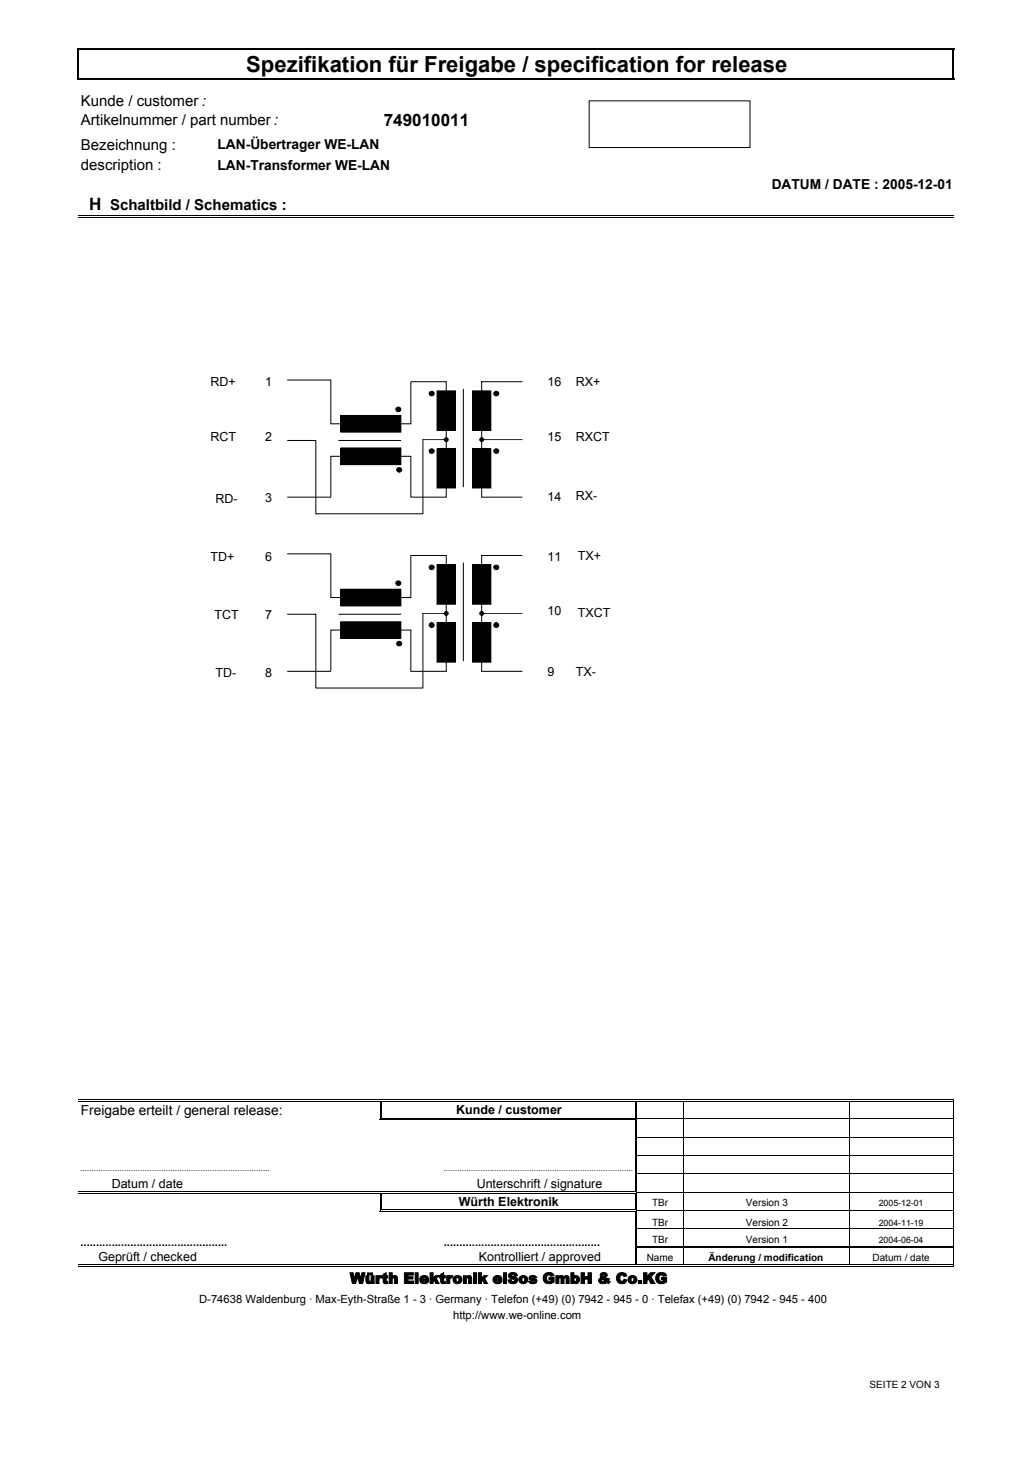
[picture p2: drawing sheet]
<svg xmlns="http://www.w3.org/2000/svg" width="210mm" height="297mm" viewBox="0 0 210 297" stroke-linecap="round" stroke-linejoin="round" font-family="sans-serif">
<g fill="#000">
<path d="M77.1 223.7h.2v.2h-.2zM77.1 223.4h.5v.1h-.5zM77.1 227.4h.5v.2h-.5zM77.1 227.1h.2v.5h-.2zM77.5 223.7h.1v.2h-.1zM77.5 227.1h.1v.1h-.1zM128.9 223.7h.2v.2h-.2zM128.9 227.4h.2v.2h-.2zM128.9 223.4h.6v.1h-.6zM128.9 227.1h.2v.1h-.2zM129.3 223.7h.2v.2h-.2zM129.3 227.1h.2v.5h-.2z"/>
<path d="M77.1 242.3h.2v.2h-.2zM77.1 242h.5v.1h-.5zM77.1 246h.5v.2h-.5zM77.1 245.7h.2v.5h-.2zM77.5 242.3h.1v.2h-.1zM77.5 245.7h.1v.2h-.1zM128.9 242.3h.2v.2h-.2zM128.9 256.9h.2v.1h-.2zM128.9 246h.2v.2h-.2zM128.9 242h.2v.1h-.2zM128.9 245.7h.2v.2h-.2zM128.9 257.2h.6v.2h-.6z"/>
<path d="M129.3 242h.2v.5h-.2zM129.3 245.7h.2v.5h-.2zM129.3 256.9h.2v.1h-.2z"/>
</g>
<g fill="none" stroke="#000" stroke-width=".2">
<path d="M15.9 43.8h177.9M15.9 44.1h177.9M15.9 223.4h61.2M15.9 223.8h61.2M77.2 223.9v3.2M77.6 223.9v3.2M77.6 223.4h51.3M77.6 223.8h51.3M77.6 227.2h51.5M77.6 227.5h51.3M129 223.9v3.2M129 227.6v14.4"/>
<path d="M129.4 223.9v3.2M129.4 227.6v14.4M129.5 223.4h64.1M129.5 223.8h64.1M129.5 227.3h64.3M129.5 231.1h64.3M129.5 234.8h64.3M129.5 238.5h64.3M138.9 223.9v29.3M172.6 223.9v29.3M193.7 223.4v29.8M15.9 242.1h61.2"/>
<path d="M15.9 242.4h61.2M15.9 257h113M15.9 257.3h113M77.2 242.5v3.2M77.6 242.5v3.2M77.6 242.1h51.5M77.6 242.4h51.3M77.6 245.8h51.5M77.6 246.1h51.3M129 242.5v3.2M129 246.2v10.7M129.4 242.5v3.2"/>
<path d="M129.4 246.2v10.7M129.5 257h64.1M129.5 257.3h64.1M129.5 242.2h64.3M129.5 246h64.3M129.5 249.7h64.3M138.9 253.6v3.3M172.6 253.6v3.3M193.7 253.6v3.8"/>
</g>
<path d="M15.9 9.8v6.4M16.1 10h177.8M16.1 16h177.8M193.7 10.2v6M129.5 253.4h64.3" fill="none" stroke="#000" stroke-width=".34"/>
<g fill="#fff">
<path d="M53.3 99.3h2.8v4h-2.8z"/>
<path d="M110.7 99.1h4.7v4h-4.7z"/>
</g>
<path d="M69.3 119.7h12.1v3.4h-12.1z" fill="#010101"/>
<path d="M69.3 119.7h12.1v3.4h-12.1zM67.2 121.4h16.3" fill="none" stroke="#010101" stroke-width=".2"/>
<path d="M69.3 126.3h12.1v3.4h-12.1z" fill="#010101"/>
<path d="M94.1 114.4v19.9M67.2 128h16.3M68.8 124.8h12.6M69.3 126.3h12.1v3.4h-12.1z" fill="none" stroke="#010101" stroke-width=".2"/>
<path d="M88.8 126.5h3.7v8h-3.7z" fill="#010101"/>
<path d="M88.8 126.5h3.7v8h-3.7zM90.7 124.6v11.8" fill="none" stroke="#010101" stroke-width=".2"/>
<path d="M88.8 114.7h3.7v8.1h-3.7z" fill="#010101"/>
<path d="M88.8 114.7h3.7v8.1h-3.7zM90.7 112.9v11.7" fill="none" stroke="#010101" stroke-width=".2"/>
<path d="M96 126.5h3.7v8h-3.7z" fill="#010101"/>
<path d="M96 126.5h3.7v8h-3.7zM97.9 124.6v11.8" fill="none" stroke="#010101" stroke-width=".2"/>
<path d="M96 114.7h3.7v8.1h-3.7z" fill="#010101"/>
<path d="M96 114.7h3.7v8.1h-3.7zM106.1 112.9h-8.2v11.7" fill="none" stroke="#010101" stroke-width=".2"/>
<path d="M97.8 124.6h8.4l-8.3 .1zM97.4 124.6a.5 .5 0 0 1 1 0 .5 .5 0 0 1-1 0z" fill="#010101"/>
<path d="M58.4 112.5h8.8v8.9M90.7 112.9h-7.2v8.5M58.4 136.4h8.8M67.2 128v8.2M83.5 128v8.4h7.2M97.9 136.4h8.2" fill="none" stroke="#010101" stroke-width=".2"/>
<circle cx="80.9" cy="118.5" r=".49" fill="#010101"/>
<circle cx="80.9" cy="118.5" r=".49" fill="none" stroke="#010101" stroke-width=".2"/>
<circle cx="81.1" cy="130.8" r=".49" fill="#010101"/>
<circle cx="81.1" cy="130.8" r=".49" fill="none" stroke="#010101" stroke-width=".2"/>
<circle cx="87.7" cy="115.3" r=".49" fill="#010101"/>
<circle cx="87.7" cy="115.3" r=".49" fill="none" stroke="#010101" stroke-width=".2"/>
<circle cx="87.7" cy="127" r=".5" fill="#010101"/>
<circle cx="87.7" cy="127" r=".5" fill="none" stroke="#010101" stroke-width=".2"/>
<circle cx="100.8" cy="115.3" r=".49" fill="#010101"/>
<circle cx="100.8" cy="115.3" r=".49" fill="none" stroke="#010101" stroke-width=".2"/>
<circle cx="100.8" cy="127" r=".5" fill="#010101"/>
<circle cx="100.8" cy="127" r=".5" fill="none" stroke="#010101" stroke-width=".2"/>
<path d="M85.9 124.6h4.9l-4.9 .1zM90.2 124.6a.5 .5 0 0 1 1 0 .5 .5 0 0 1-1 0z" fill="#010101"/>
<path d="M85.9 124.6v15.2h-21.7v-15h-5.8" fill="none" stroke="#010101" stroke-width=".2"/>
<path d="M69.3 84.4h12.1v3.4h-12.1z" fill="#010101"/>
<path d="M67.2 86.1h16.3M69.3 84.4h12.1v3.4h-12.1z" fill="none" stroke="#010101" stroke-width=".2"/>
<path d="M69.3 91h12.1v3.4h-12.1z" fill="#010101"/>
<path d="M94.1 79.1v19.8M67.2 92.7h16.3M68.8 89.5h12.6M69.3 91h12.1v3.4h-12.1z" fill="none" stroke="#010101" stroke-width=".2"/>
<path d="M88.8 91.2h3.7v7.9h-3.7z" fill="#010101"/>
<path d="M88.8 91.2h3.7v7.9h-3.7zM90.7 89.3v11.7" fill="none" stroke="#010101" stroke-width=".2"/>
<path d="M88.8 79.4h3.7v8.1h-3.7z" fill="#010101"/>
<path d="M88.8 79.4h3.7v8.1h-3.7zM90.7 77.6v11.7" fill="none" stroke="#010101" stroke-width=".2"/>
<path d="M96 91.2h3.7v7.9h-3.7z" fill="#010101"/>
<path d="M96 91.2h3.7v7.9h-3.7zM97.9 89.3v11.7" fill="none" stroke="#010101" stroke-width=".2"/>
<path d="M96 79.4h3.7v8.1h-3.7z" fill="#010101"/>
<path d="M96 79.4h3.7v8.1h-3.7zM106.1 77.6h-8.2v11.7" fill="none" stroke="#010101" stroke-width=".2"/>
<path d="M97.8 89.2l8.4 .1-8.3 .1zM97.4 89.3a.5 .5 0 0 1 1 0 .5 .5 0 0 1-1 0z" fill="#010101"/>
<path d="M58.4 77.2h8.8v8.9M90.7 77.6h-7.2v8.5M67.2 92.7v8.1M83.5 92.7v8.3h7.2M58.4 101h8.8M97.9 101h8.2" fill="none" stroke="#010101" stroke-width=".2"/>
<circle cx="80.9" cy="83.2" r=".49" fill="#010101"/>
<circle cx="80.9" cy="83.2" r=".49" fill="none" stroke="#010101" stroke-width=".2"/>
<circle cx="81.1" cy="95.5" r=".49" fill="#010101"/>
<circle cx="81.1" cy="95.5" r=".49" fill="none" stroke="#010101" stroke-width=".2"/>
<circle cx="87.7" cy="80" r=".49" fill="#010101"/>
<circle cx="87.7" cy="80" r=".49" fill="none" stroke="#010101" stroke-width=".2"/>
<circle cx="87.7" cy="91.7" r=".49" fill="#010101"/>
<circle cx="87.7" cy="91.7" r=".49" fill="none" stroke="#010101" stroke-width=".2"/>
<circle cx="100.8" cy="80" r=".49" fill="#010101"/>
<circle cx="100.8" cy="80" r=".49" fill="none" stroke="#010101" stroke-width=".2"/>
<circle cx="100.8" cy="91.7" r=".49" fill="#010101"/>
<circle cx="100.8" cy="91.7" r=".49" fill="none" stroke="#010101" stroke-width=".2"/>
<path d="M85.9 89.2l4.9 .1-4.9 .1zM90.2 89.3a.5 .5 0 0 1 1 0 .5 .5 0 0 1-1 0z" fill="#010101"/>
<path d="M85.9 89.3v15.1h-21.7v-14.9h-5.8" fill="none" stroke="#010101" stroke-width=".2"/>
<g fill="#fff">
<path d="M119.6 20.5h32.7v9.4h-32.7z"/>
<path d="M119.9 20.7h32.4v9.2h-32.4z"/>
</g>
<path d="M119.7 20.5h32.7v9.5h-32.7z" fill="none" stroke="#010101" stroke-width=".2"/>
<text font-size="4.5" x="50" y="14.6">Spezifikation für Freigabe / specification for release</text>
<g font-size="3.5">
<text x="78" y="25.6">749010011</text>
<text x="18.1" y="42.8">H</text>
</g>
<g font-size="3">
<text x="16.4" y="21.5">Kunde / customer :</text>
<text x="16.4" y="25.5">Artikelnummer / part number :</text>
<text x="16.4" y="30.5">Bezeichnung :</text>
<text x="16.4" y="34.6">description :</text>
<text x="22.4" y="42.8">Schaltbild / Schematics :</text>
<text x="71.1" y="260.8">Würth Elektronik eiSos GmbH &amp; Co.KG</text>
</g>
<g font-size="2.8">
<text x="44.2" y="30.3">LAN-Übertrager WE-LAN</text>
<text x="44.2" y="34.6">LAN-Transformer WE-LAN</text>
<text x="156.8" y="38.4">DATUM / DATE : 2005-12-01</text>
<text x="16.4" y="226.5">Freigabe erteilt / general release:</text>
</g>
<g font-size="2.5">
<text x="42.8" y="78.5">RD+</text>
<text x="53.8" y="78.5">1</text>
<text x="111.3" y="78.5">16</text>
<text x="117" y="78.5">RX+</text>
<text x="42.8" y="89.7">RCT</text>
<text x="53.8" y="89.7">2</text>
<text x="111.3" y="89.7">15</text>
<text x="117" y="89.7">RXCT</text>
<text x="53.8" y="101.9">3</text>
<text x="111.3" y="101.8">14</text>
<text x="117" y="101.6">RX-</text>
<text x="43.8" y="102.1">RD-</text>
<text x="117.4" y="113.9">TX+</text>
<text x="42.8" y="114">TD+</text>
<text x="53.8" y="114">6</text>
<text x="111.3" y="114">11</text>
<text x="43.6" y="125.7">TCT</text>
<text x="53.8" y="125.7">7</text>
<text x="111.3" y="125">10</text>
<text x="117.4" y="125.4">TXCT</text>
<text x="43.8" y="137.5">TD-</text>
<text x="53.8" y="137.5">8</text>
<text x="111.3" y="137.3">9</text>
<text x="117" y="137.3">TX-</text>
<text x="92.7" y="226.3">Kunde / customer</text>
<text x="22.7" y="241.4">Datum / date</text>
<text x="93.2" y="244.9">Würth Elektronik</text>
<text x="96.9" y="241.4">Unterschrift / signature</text>
<text x="20" y="256.3">Geprüft / checked</text>
<text x="97.3" y="256.3">Kontrolliert / approved</text>
</g>
<g font-size="2.3">
<text x="16.3" y="253.2">...............................................</text>
<text x="90.2" y="253.1">..................................................</text>
<text x="40.5" y="264.8">D-74638 Waldenburg · Max-Eyth-Straße 1 - 3 · Germany · Telefon (+49) (0) 7942 - 945 - 0 · Telefax (+49) (0) 7942 - 945 - 400</text>
<text x="92.1" y="268">http://www.we-online.com</text>
</g>
<g font-size="2">
<text x="132.5" y="245.1">TBr</text>
<text x="151.6" y="245.1">Version 3</text>
<text x="132.5" y="249">TBr</text>
<text x="151.6" y="249">Version 2</text>
<text x="131.4" y="256.3">Name</text>
<text x="132.5" y="252.6">TBr</text>
<text x="143.9" y="256.3">Änderung / modification</text>
<text x="151.6" y="252.6">Version 1</text>
<text x="177.3" y="256.3">Datum / date</text>
<text x="176.7" y="281.9">SEITE 2 VON 3</text>
</g>
<g font-size="1.8">
<text x="178.6" y="245.1">2005-12-01</text>
<text x="178.6" y="249">2004-11-19</text>
<text x="178.6" y="252.6">2004-06-04</text>
</g>
<g font-size="1.7">
<text x="16.3" y="237.9">..................................................................................</text>
<text x="90.1" y="237.8">..................................................................................</text>
</g>
</svg>
